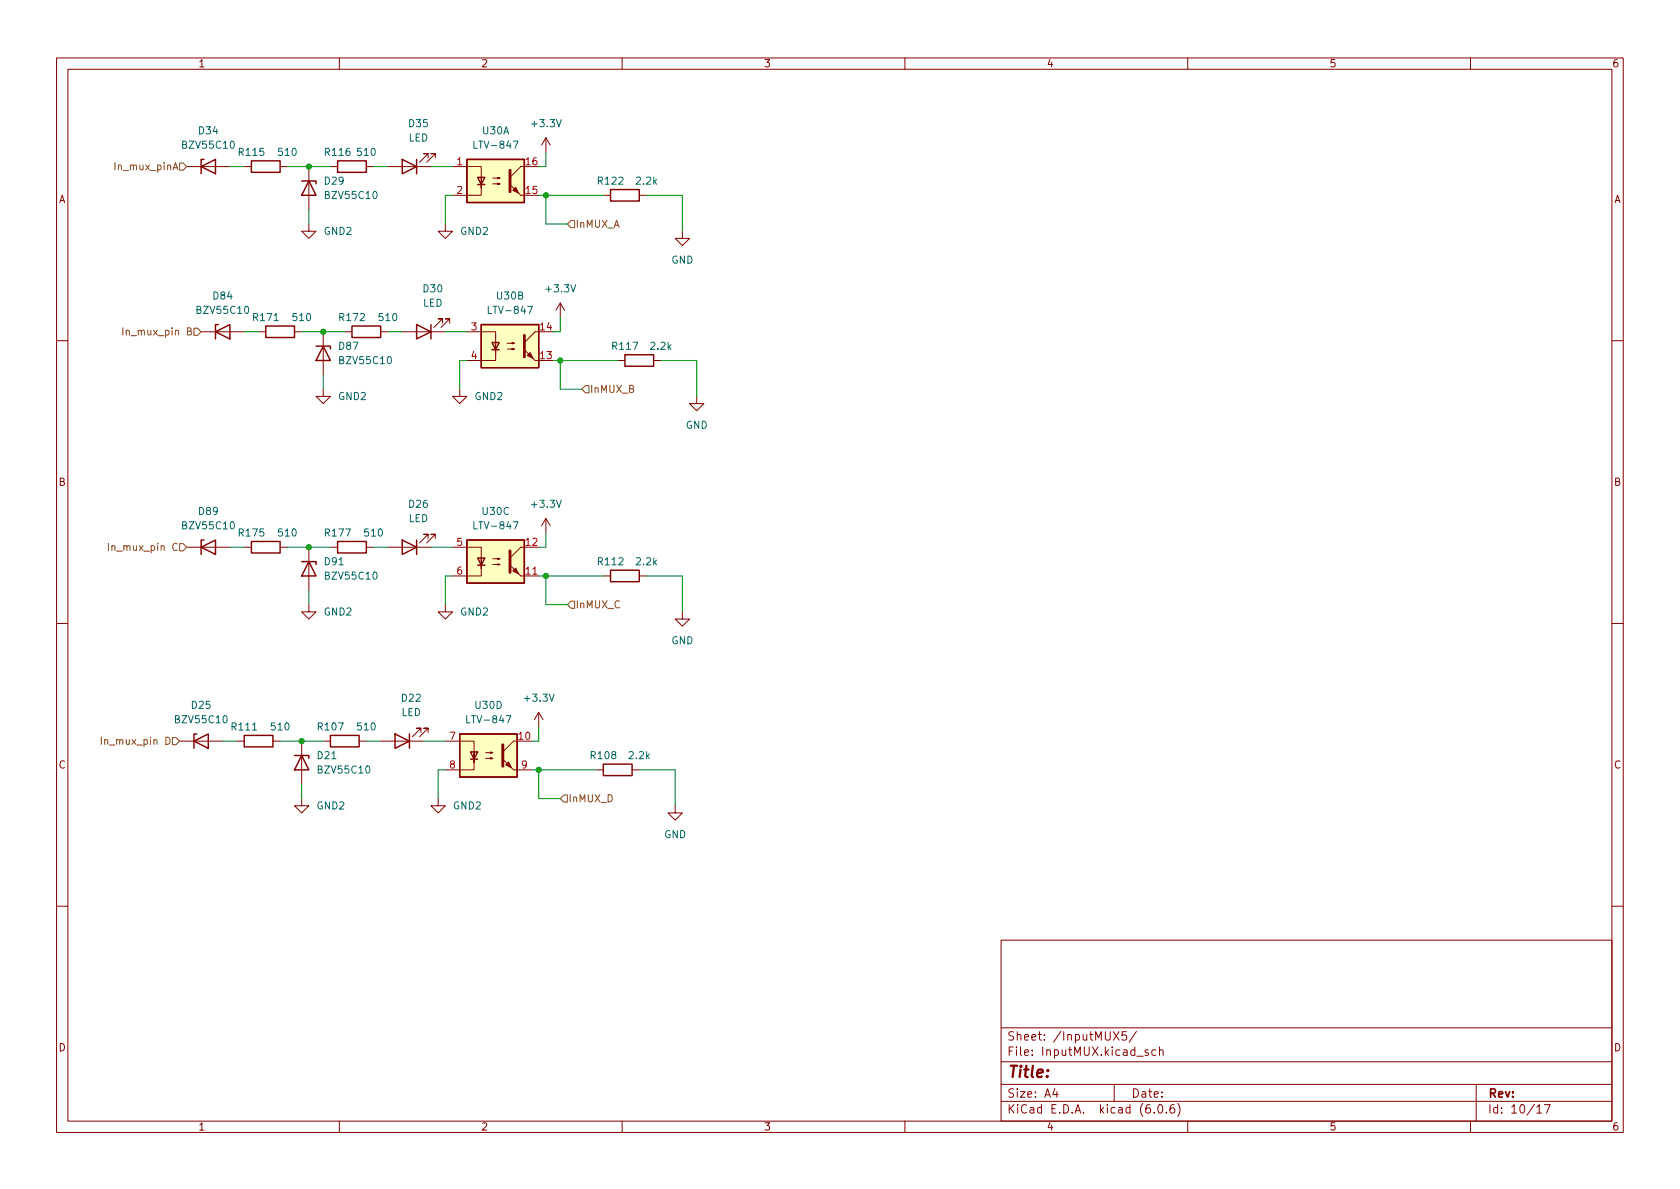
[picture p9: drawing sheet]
<svg xmlns="http://www.w3.org/2000/svg" width="297mm" height="210mm" viewBox="0 0 297 210" stroke-linecap="round" stroke-linejoin="round" font-family="sans-serif">
<g fill="none" stroke="#840000" stroke-width=".18">
<path d="M10 10.2h277v190.1h-277zM12 12.2h273v186.1h-273zM60 10.2v2M110 10.2v2M160 10.2v2M210 10.2v2M260 10.2v2M33 29.5h7.6M43.2 29.5h1.2M49.5 29.5h1.3M54.6 39.6v1.3h1.3l-1.3 1.3-1.3-1.3h1.3M54.6 29.5v7.6"/>
<path d="M58.4 29.5h1.3M64.8 29.5h1.2M68.6 29.5h7.6M75.7 27.9v-.7h-.8h.8l-1.5 1.5M77 27.9v-.7h-.8h.8l-1.6 1.5M78.7 39.6v1.3h1.3l-1.3 1.3-1.2-1.3h1.2M80 29.5h5.1v3.8v-1.9M85.1 32.6v1.9h-5.1M87.1 32.5h1.3l-.4 .1v-.2l.4 .1M87.1 31.5h1.3l-.4 .1v-.2l.4 .1M92.1 34.5h.6M92.7 29.5h-.6l-1.9 1.9"/>
<path d="M96.5 24.4l-.7 1.2M96.5 24.4v2.5M96.5 24.4l.8 1.2M106.7 34.5h1.2M113 34.5h1.3M35.6 58.7h7.6M45.7 58.7h1.3M52.1 58.7h1.2M57.1 58.7v7.6M61 58.7h1.2M67.3 58.7h1.3M71.1 58.7h7.6"/>
<path d="M78.2 57.1v-.7h-.7h.7l-1.5 1.5M79.5 57.1v-.7h-.8h.8l-1.5 1.5M82.5 58.7h5.1v3.8v-1.9M95.2 58.7h-.6l-1.9 1.9M99.1 53.6l-.8 1.3M99.1 53.6v2.5M99.1 53.6l.7 1.3M120.6 40.9v1.3h1.3l-1.3 1.2-1.2-1.2h1.2M10 60.2h2M57.1 68.8v1.3h1.3l-1.3 1.3-1.2-1.3h1.2M81.3 68.8v1.3h1.2l-1.2 1.3-1.3-1.3h1.3M87.6 61.8v1.9h-5.1"/>
<path d="M89.7 61.7h1.2l-.3 .1v-.2l.3 .1M89.7 60.7h1.2l-.3 .1v-.2l.3 .1M94.6 63.7h.6M109.2 63.7h1.3M115.6 63.7h1.2M123.2 70.1v1.3h1.3l-1.3 1.2-1.3-1.2h1.3M285 60.2h2M33 96.8h7.6M43.2 96.8h1.2M49.5 96.8h1.3M54.6 96.8v7.6M58.4 96.8h1.3"/>
<path d="M64.8 96.8h1.2M68.6 96.8h7.6M75.7 95.2v-.7h-.8h.8l-1.5 1.5M77 95.2v-.7h-.8h.8l-1.6 1.5M80 96.8h5.1v3.8v-1.9M85.1 99.9v1.9h-5.1M87.1 99.8h1.3l-.4 .1v-.2l.4 .1M87.1 98.8h1.3l-.4 .1v-.2l.4 .1M92.7 96.8h-.6l-1.9 1.9M96.5 91.7v2.5M96.5 91.7l-.7 1.3M96.5 91.7l.8 1.3"/>
<path d="M10 110.2h2M54.6 106.9v1.3h1.3l-1.3 1.3-1.3-1.3h1.3M78.7 106.9v1.3h1.3l-1.3 1.3-1.2-1.3h1.2M92.1 101.8h3.1M106.7 101.8h1.2M113 101.8h1.3M120.6 108.2v1.3h1.3l-1.3 1.2-1.2-1.2h1.2M285 110.2h2M31.7 131.1h7.7M41.9 131.1h1.3M48.3 131.1h1.2M53.3 131.1v7.6"/>
<path d="M57.1 131.1h1.3M63.5 131.1h1.3M67.3 131.1h7.6M74.4 129.5v-.7h-.7h.7l-1.5 1.5M75.7 129.5v-.7h-.8h.8l-1.5 1.5M78.7 131.1h5.1v3.8v-1.9M83.8 134.2v1.9h-5.1M85.9 134.1h1.2l-.4 .1v-.2l.4 .1M85.9 133.1h1.2l-.4 .1v-.2l.4 .1M90.8 136.1h3.2M91.4 131.1h-.6l-1.9 1.9M95.2 126l-.7 1.2"/>
<path d="M95.2 126v2.5M95.2 126l.8 1.2M105.4 136.1h1.3M111.8 136.1h1.2M53.3 141.2v1.3h1.3l-1.3 1.3-1.2-1.3h1.2M77.5 141.2v1.3h1.2l-1.2 1.3-1.3-1.3h1.3M119.4 142.5v1.3h1.2l-1.2 1.2-1.3-1.2h1.3M10 160.2h2M177 166.3h108v32h-108zM285 160.2h2M60 198.3v2M110 198.3v2"/>
<path d="M160 198.3v2M177 194.8h108M177 191.8h108M177 187.8h108M177 181.8h108M186.5 192.5l-.4 1h1M186.9 193v1M196.9 182.4l1 1.5M197 191.8v3M197.9 182.4l-1 1.5M199.1 182.4h-.7v.7l.2-.1 .5 .1 .1 .2-.1 .5-.2 .1-.5-.1M200.9 182.4l-1.3 1.9"/>
<path d="M203 185.7l-.4-.1-.2 .2 .1 .3 .5 .1v.4h-.6M204.1 196.7v.1M204.4 185.7l-.5-.1-.3 .3v.4l.2 .3h.6M204.9 195.4l.2-.1a.81 .81 0 0 1 .6 .7 .81 .81 0 0 1-.3 .8h-.2a.81 .81 0 0 1-.6-.6 .81 .81 0 0 1 .3-.8zM205 185.8l.2-.2 .4 .1v.9M205 185.1v1.5M206.2 196.7v.1M207.6 195.3a.59 .59 0 0 0-.7 .7v.5l.1 .3h.4l.2-.1 .1-.5-.1-.2-.5-.1-.2 .3M208.2 195.1a1.72 1.72 0 0 1 0 2.3M210 198.3v2M260 198.3v2M261 191.8v6.5"/>
<path d="M271.7 195.8l.5-.5v1.5M271.7 196.8h.9M273.1 195.3h1l-.7 1.5"/>
</g>
<g fill="none" stroke="#840000" stroke-width=".25">
<path d="M35.6 29.5l2.5-1.3v2.5zM36.1 28.2h-.5v2.5M44.4 28.4h5.1v2.1h-5.1zM53.3 32h2.6v.5M54.6 32l1.3 2.5h-2.6zM59.7 28.4h5.1v2.1h-5.1zM71.1 28.2l2.6 1.3-2.6 1.2zM73.7 28.2v2.5M82.5 28.2h10.2v7.6h-10.2zM84.5 31.4h1.2l-.6 1.2zM84.5 32.6h1.2M107.9 33.5h5.1v2.1h-5.1z"/>
<path d="M38.1 58.7l2.5-1.3v2.5zM38.6 57.4h-.5v2.5M47 57.7h5.1v2h-5.1zM62.2 57.7h5.1v2h-5.1zM73.7 57.4l2.5 1.3-2.5 1.2zM76.2 57.4v2.5M85.1 57.4h10.1v7.6h-10.1zM55.9 61.2h2.5v.5M57.1 61.2l1.3 2.5h-2.5zM87 60.6h1.3l-.7 1.2zM87 61.8h1.3M110.5 62.7h5.1v2.1h-5.1z"/>
<path d="M35.6 96.8l2.5-1.3v2.5zM36.1 95.5h-.5v2.5M44.4 95.8h5.1v2h-5.1zM53.3 99.3h2.6v.5M54.6 99.3l1.3 2.5h-2.6zM59.7 95.8h5.1v2h-5.1zM71.1 95.5l2.6 1.3-2.6 1.2zM73.7 95.5v2.5M82.5 95.5h10.2v7.6h-10.2zM84.5 98.7h1.2l-.6 1.2zM84.5 99.9h1.2M107.9 100.8h5.1v2.1h-5.1z"/>
<path d="M34.3 131.1l2.5-1.3v2.5zM34.8 129.8h-.5v2.5M43.2 130h5.1v2.1h-5.1zM52.1 133.6h2.5v.5M53.3 133.6l1.3 2.5h-2.5zM58.4 130h5.1v2.1h-5.1zM69.8 129.8l2.6 1.3-2.6 1.2zM72.4 129.8v2.5M81.3 129.8h10.1v7.6h-10.1zM83.2 133h1.3l-.7 1.2zM83.2 134.2h1.3M106.7 135.1h5.1v2.1h-5.1z"/>
</g>
<g fill="#ffffc2" stroke="#ffffc2" stroke-width=".18">
<path d="M82.5 95.5h10.2v7.6h-10.2z"/>
<path d="M81.3 129.8h10.1v7.6h-10.1z"/>
<path d="M85.1 57.4h10.1v7.6h-10.1z"/>
<path d="M82.5 28.2h10.2v7.6h-10.2z"/>
</g>
<g fill="#840000" stroke="#840000" stroke-width=".18">
<path d="M90.2 99.9l1.9 1.9z"/>
<path d="M90.7 101l.5-.5 .5 1z"/>
<path d="M88.9 134.2l1.9 1.9z"/>
<path d="M89.4 135.2l.5-.5 .5 1.1z"/>
<path d="M92.7 61.8l1.9 1.9z"/>
<path d="M93.7 62.4l.5 1-1-.5z"/>
<path d="M90.2 32.6l1.9 1.9z"/>
<path d="M90.7 33.6l.5-.5 .5 1.1z"/>
</g>
<path d="M90.2 30.1v3.8M92.7 59.3v3.8M90.2 97.4v3.8M88.9 131.7v3.8" fill="none" stroke="#840000" stroke-width=".51"/>
<path d="M90.7 25h.9l-.6 1.2M93.3 54.2h.8l-.5 1.2M90.7 92.3h.9l-.6 1.2M89.5 126.6h.8l-.5 1.2" fill="none" stroke="#006464" stroke-width=".18"/>
<path d="M31.7 28.8h.7l.6 .7-.6 .6h-.7zM101 39h.6v1.3h-.6l-.7-.7zM21.7 58v1.2M34.3 58h.6l.7 .7-.7 .6h-.6zM103.5 68.2h.6v1.3h-.6l-.6-.7zM19.2 96.1v1.2M31.7 96.1h.7l.6 .7-.6 .6h-.7zM100.3 106.9l.7-.6h.6v1.3h-.6zM17.9 130.4v1.2M30.5 130.4h.6l.6 .7-.6 .6h-.6zM99.7 140.6h.6v1.3h-.6l-.6-.7z" fill="none" stroke="#725600" stroke-width=".18"/>
<g fill="none" stroke="#009600" stroke-width=".18">
<path d="M40.6 29.5h2.6M50.8 29.5h7.6M54.6 37.1v2.5M66 29.5h2.6M76.2 29.5h3.8M80 34.5h-1.3v5.1M95.2 34.5h11.5M96.5 26.9v2.6h-1.3M96.5 34.5v5.1h3.8M114.3 34.5h6.3v6.4M43.2 58.7h2.5M53.3 58.7h7.7"/>
<path d="M68.6 58.7h2.5M78.7 58.7h3.8M99.1 56.1v2.6h-1.3M57.1 66.3v2.5M82.5 63.7h-1.2v5.1M97.8 63.7h11.4M99.1 63.7v5.1h3.8M116.8 63.7h6.4v6.4M40.6 96.8h2.6M50.8 96.8h7.6M66 96.8h2.6M76.2 96.8h3.8"/>
<path d="M96.5 94.2v2.6h-1.3M54.6 104.4v2.5M80 101.8h-1.3v5.1M95.2 101.8h11.5M96.5 101.8v5.1h3.8M114.3 101.8h6.3v6.4M39.4 131.1h2.5M49.5 131.1h7.6M53.3 138.7v2.5M64.8 131.1h2.5M74.9 131.1h3.8M78.7 136.1h-1.2v5.1"/>
<path d="M94 136.1h11.4M95.2 128.5v2.6h-1.2M95.2 136.1v5.1h3.9M113 136.1h6.4v6.4"/>
</g>
<g fill="#009600" stroke="#009600" stroke-width=".18">
<circle cx="54.6" cy="96.8" r=".46"/>
<circle cx="53.3" cy="131.1" r=".46"/>
<circle cx="99.1" cy="63.7" r=".46"/>
<circle cx="96.5" cy="34.5" r=".46"/>
<circle cx="95.2" cy="136.1" r=".46"/>
<circle cx="96.5" cy="101.8" r=".46"/>
<circle cx="57.1" cy="58.7" r=".46"/>
<circle cx="54.6" cy="29.5" r=".46"/>
</g>
<text font-size="2.8" fill="#840000" x="178" y="190.6">Title:</text>
<g font-size="2.1" fill="#840000">
<text x="178" y="184">Sheet: /InputMUX5/</text>
<text x="178" y="186.7">File: InputMUX.kicad_sch</text>
<text x="178" y="196.9">KiCad E.D.A. kicad (6.0.6)</text>
<text x="178" y="194.1">Size: A4</text>
<text x="200" y="194.1">Date:</text>
<text x="263" y="194.1">Rev:</text>
<text x="263" y="196.9">Id: 10/17</text>
</g>
<g font-size="1.8" fill="#840000">
<text x="35" y="11.9">1</text>
<text x="85" y="11.9">2</text>
<text x="135" y="11.9">3</text>
<text x="185" y="11.9">4</text>
<text x="235" y="11.9">5</text>
<text x="285" y="11.9">6</text>
<text x="10.3" y="35.9">A</text>
<text x="285.3" y="35.9">A</text>
<text x="10.3" y="85.9">B</text>
<text x="285.3" y="85.9">B</text>
<text x="10.3" y="135.9">C</text>
<text x="285.3" y="135.9">C</text>
<text x="10.3" y="185.9">D</text>
<text x="285.3" y="185.9">D</text>
<text x="35" y="199.9">1</text>
<text x="85" y="199.9">2</text>
<text x="135" y="199.9">3</text>
<text x="185" y="199.9">4</text>
<text x="235" y="199.9">5</text>
<text x="285" y="199.9">6</text>
</g>
<g font-size="1.8" fill="#006464">
<text x="35.2" y="23.7">D34</text>
<text x="72.4" y="22.5">D35</text>
<text x="85.4" y="23.7">U30A</text>
<text x="94.2" y="22.5">+3.3V</text>
<text x="32.5" y="26.3">BZV55C10</text>
<text x="42.3" y="27.6">R115</text>
<text x="49.3" y="27.6">510</text>
<text x="57.6" y="27.6">R116</text>
<text x="63.3" y="27.6">510</text>
<text x="72.2" y="25">LED</text>
<text x="84.2" y="26.3">LTV-847</text>
<text x="57.5" y="32.6">D29</text>
<text x="57.7" y="35.2">BZV55C10</text>
<text x="105.8" y="32.6">R122</text>
<text x="112.6" y="32.6">2.2k</text>
<text x="57.3" y="41.5">GND2</text>
<text x="81.4" y="41.5">GND2</text>
<text x="118.7" y="46.6">GND</text>
<text x="37.7" y="53">D84</text>
<text x="74.9" y="51.7">D30</text>
<text x="87.9" y="53">U30B</text>
<text x="96.7" y="51.7">+3.3V</text>
<text x="35" y="55.5">BZV55C10</text>
<text x="44.9" y="56.8">R171</text>
<text x="51.9" y="56.8">510</text>
<text x="60.1" y="56.8">R172</text>
<text x="67.1" y="56.8">510</text>
<text x="74.7" y="54.2">LED</text>
<text x="86.7" y="55.5">LTV-847</text>
<text x="60" y="61.8">D87</text>
<text x="60.2" y="64.4">BZV55C10</text>
<text x="108.4" y="61.8">R117</text>
<text x="115.1" y="61.8">2.2k</text>
<text x="59.9" y="70.7">GND2</text>
<text x="84" y="70.7">GND2</text>
<text x="121.2" y="75.8">GND</text>
<text x="72.4" y="89.8">D26</text>
<text x="94.2" y="89.8">+3.3V</text>
<text x="32.5" y="93.6">BZV55C10</text>
<text x="35.2" y="91.1">D89</text>
<text x="42.3" y="94.9">R175</text>
<text x="49.3" y="94.9">510</text>
<text x="57.6" y="94.9">R177</text>
<text x="64.6" y="94.9">510</text>
<text x="72.2" y="92.3">LED</text>
<text x="84.2" y="93.6">LTV-847</text>
<text x="85.4" y="91.1">U30C</text>
<text x="57.5" y="99.9">D91</text>
<text x="105.8" y="99.9">R112</text>
<text x="112.6" y="99.9">2.2k</text>
<text x="57.7" y="102.5">BZV55C10</text>
<text x="57.3" y="108.8">GND2</text>
<text x="81.4" y="108.8">GND2</text>
<text x="118.7" y="113.9">GND</text>
<text x="33.9" y="125.3">D25</text>
<text x="71.1" y="124.1">D22</text>
<text x="84.1" y="125.3">U30D</text>
<text x="92.9" y="124.1">+3.3V</text>
<text x="31.2" y="127.9">BZV55C10</text>
<text x="41.1" y="129.2">R111</text>
<text x="48.1" y="129.2">510</text>
<text x="56.3" y="129.2">R107</text>
<text x="63.3" y="129.2">510</text>
<text x="70.9" y="126.6">LED</text>
<text x="82.9" y="127.9">LTV-847</text>
<text x="56.2" y="134.2">D21</text>
<text x="56.4" y="136.8">BZV55C10</text>
<text x="104.6" y="134.2">R108</text>
<text x="111.3" y="134.2">2.2k</text>
<text x="56" y="143.1">GND2</text>
<text x="80.2" y="143.1">GND2</text>
<text x="117.4" y="148.2">GND</text>
</g>
<g font-size="1.8" fill="#a90000">
<text x="80.8" y="29.2">1</text>
<text x="93" y="29.2">16</text>
<text x="80.8" y="34.3">2</text>
<text x="93" y="34.3">15</text>
<text x="83.3" y="58.4">3</text>
<text x="95.5" y="58.4">14</text>
<text x="83.3" y="63.5">4</text>
<text x="95.5" y="63.5">13</text>
<text x="80.8" y="96.5">5</text>
<text x="80.8" y="101.6">6</text>
<text x="93" y="101.6">11</text>
<text x="93" y="96.5">12</text>
<text x="79.5" y="130.8">7</text>
<text x="91.7" y="130.8">10</text>
<text x="79.5" y="135.9">8</text>
<text x="92.2" y="135.9">9</text>
</g>
<g font-size="1.8" fill="#725600">
<text x="20.5" y="30.1">In_mux_pinA</text>
<text x="101.7" y="40.3">InMUX_A</text>
<text x="22.6" y="59.3">In_mux_pin B</text>
<text x="104.2" y="69.5">InMUX_B</text>
<text x="20.1" y="97.4">In_mux_pin C</text>
<text x="101.7" y="107.6">InMUX_C</text>
<text x="18.8" y="131.7">In_mux_pin D</text>
<text x="100.4" y="141.9">InMUX_D</text>
</g>
</svg>
